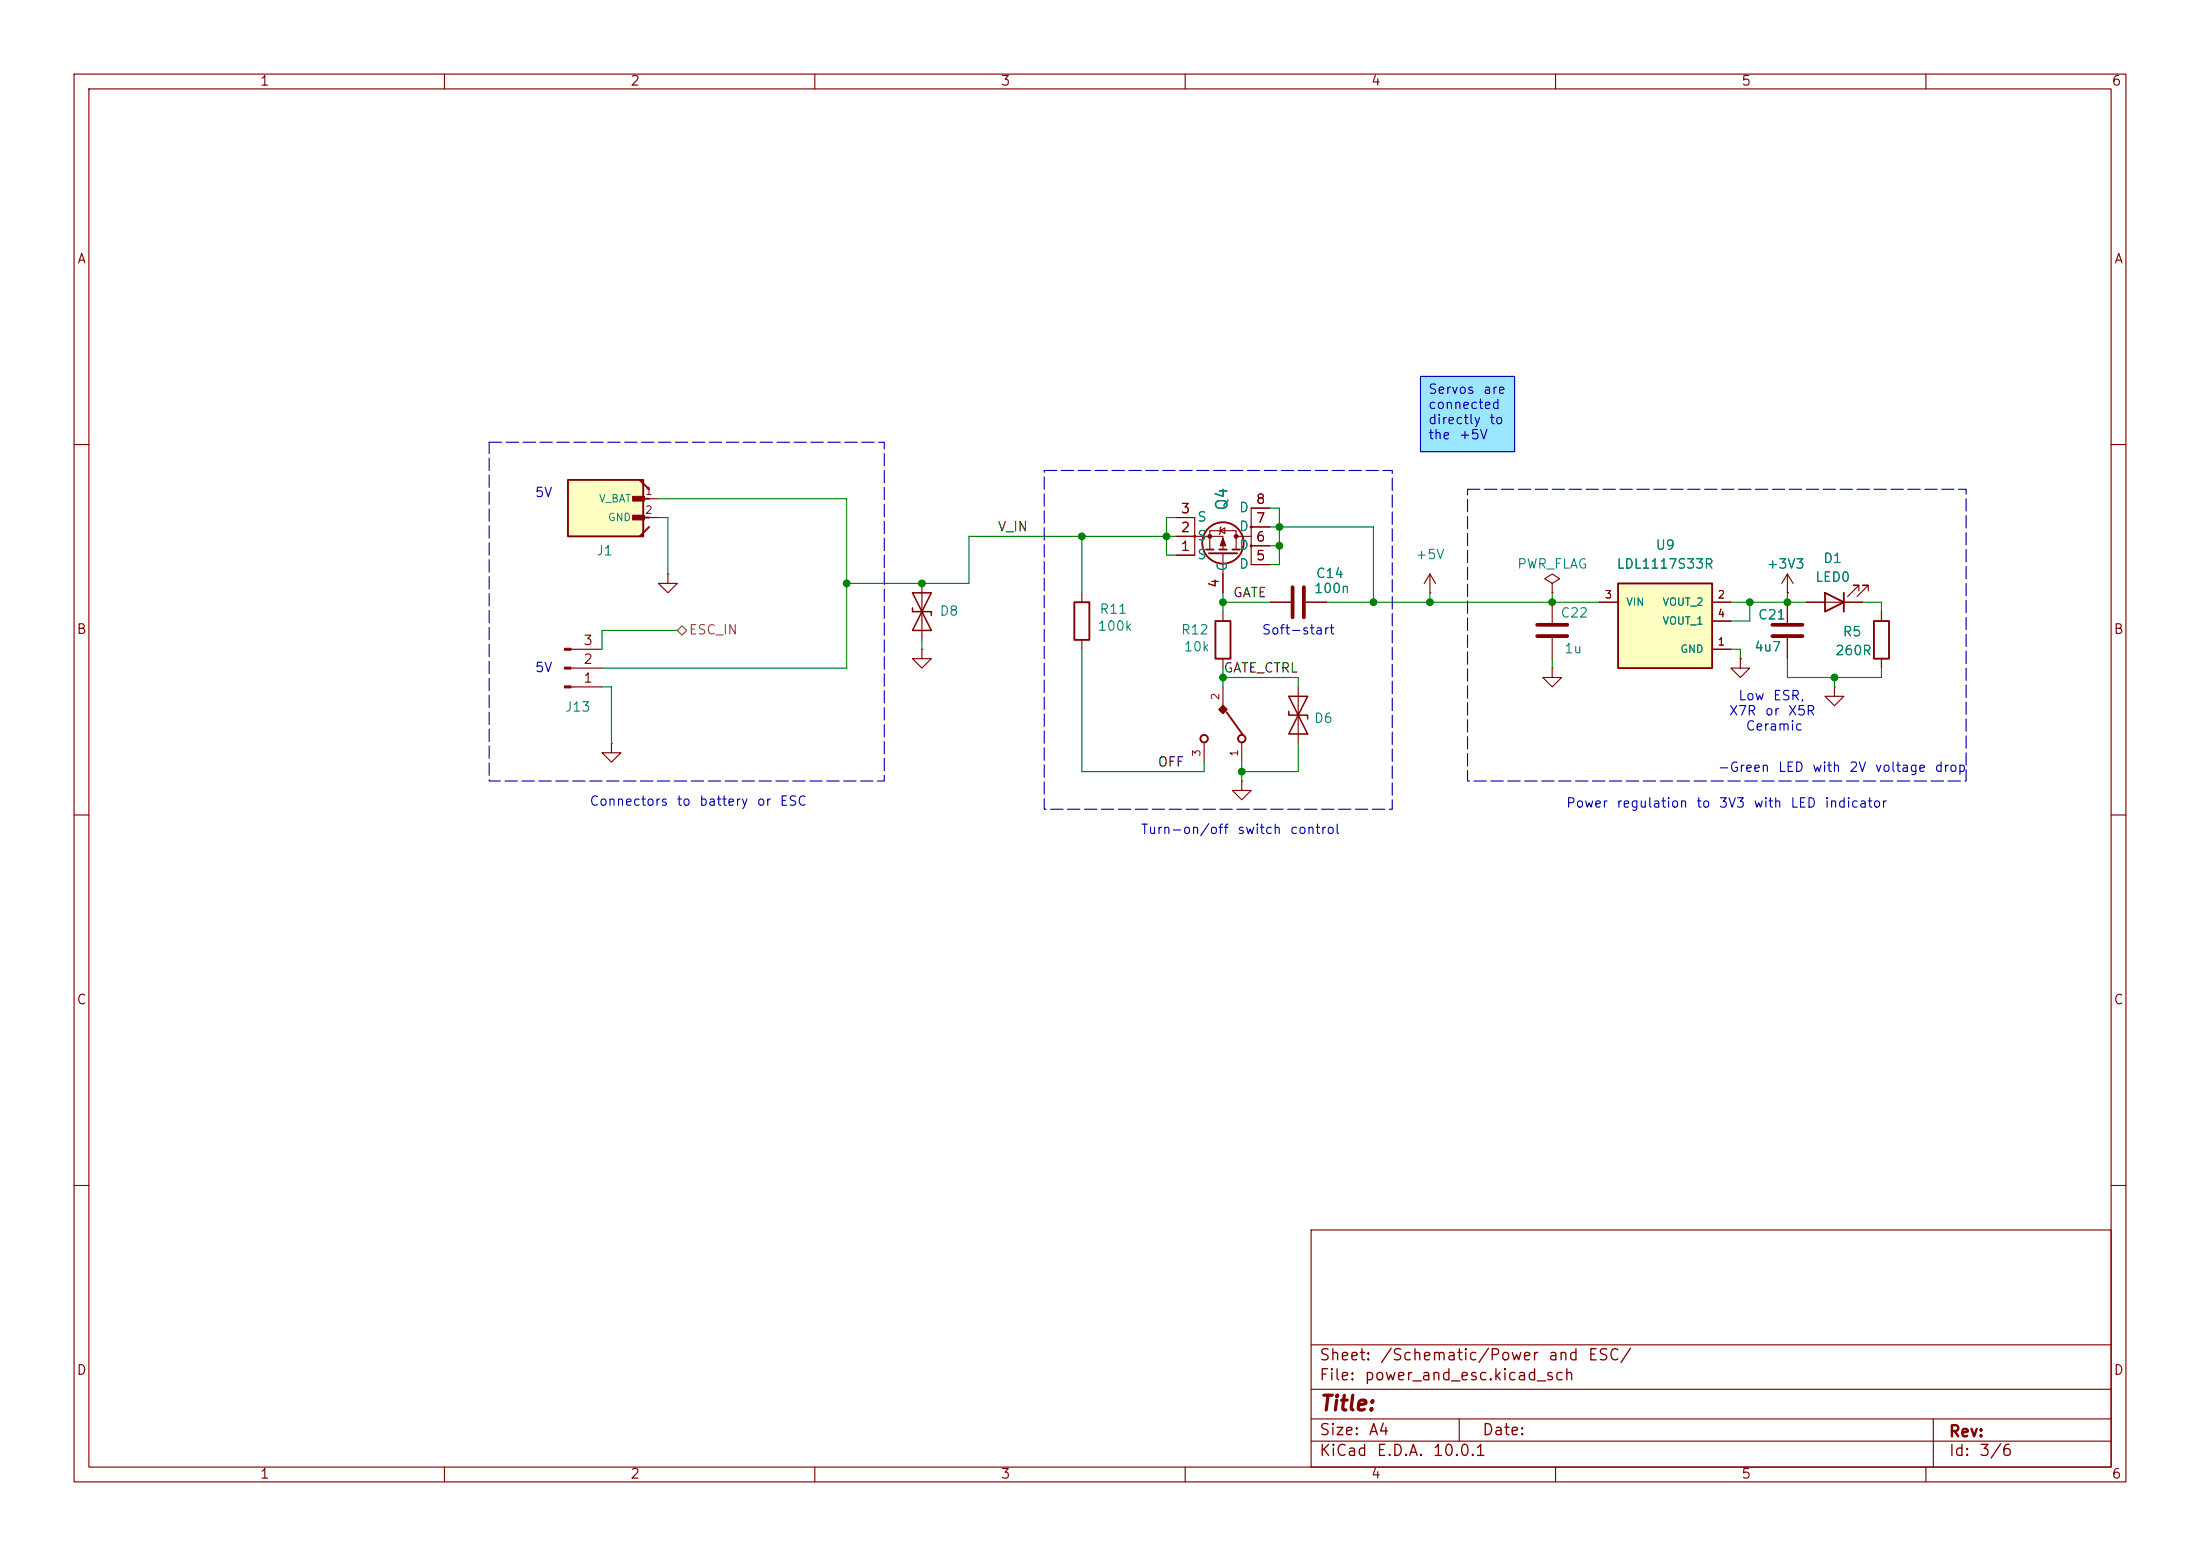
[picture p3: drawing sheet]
<svg xmlns="http://www.w3.org/2000/svg" width="297mm" height="210mm" viewBox="0 0 297 210" stroke-linecap="round" stroke-linejoin="round" font-family="sans-serif">
<g fill="none" stroke="#840000" stroke-width=".15">
<path d="M10 10h277v190h-277zM12 12h273v186h-273zM60 10v2M110 10v2M160 10v2M210 10v2M260 10v2M10 60h2M285 60h2M10 110h2M285 110h2M10 160h2"/>
<path d="M177 166h108v32h-108zM285 160h2M60 198v2M110 198v2M160 198v2M177 194.5h108M177 191.5h108M177 187.5h108M177 181.5h108M197 191.5v3M210 198v2M260 198v2"/>
<path d="M261 191.5v6.5"/>
</g>
<path d="M191.8 50.8h12.7v10.2h-12.7z" fill="#9ae7ff"/>
<g fill="none" stroke="#840000" stroke-width=".15">
<path d="M158.7 69.9h2.6v5h-2.6M158.7 72.4h3.6M162.6 72.4h2.5v1.8M163.3 74.2v-2.6h3.6v2.6M164.7 71.6l.7-.4v.8zM164.8 71.1l-.1 .1v.8l-.1 .1M165.1 74.7v5.3M166.9 72.4h.7M167.9 72.4h1M168.9 73.7h2.5M168.9 71.1h2.5M171.4 68.6h-2.5v7.6h2.5"/>
<path d="M209.5 78.7l1.1-.6-1.1-.6-1 .6 1 .6v1.3M241.3 77.5l-.8 1.2M241.3 77.5l.8 1.2M241.3 77.5v2.5M146 80v1.3M146 86.4v1.2M165.1 92.7v2.6M175.3 92.7v7.6M209.5 80h.1M209.5 81.3v2.8M209.5 86.1v2.8M241.3 80h.1"/>
<path d="M162.6 100.3v2.6M167.6 105.4v1.3h1.3l-1.3 1.3-1.2-1.3h1.2M167.6 105.4h.1M167.6 100.3v2.6"/>
</g>
<g fill="none" stroke="#840000" stroke-width=".25">
<path d="M162.8 74.2h1M163.2 74.7h3.8M164.6 74.2h1M166.4 74.2h1M145 81.3h2.1v5.1h-2.1zM165.6 96.1l2.2 3.1"/>
<circle cx="165.1" cy="73.3" r="2.79"/>
<circle cx="162.6" cy="99.7" r=".51"/>
<circle cx="167.6" cy="99.7" r=".51"/>
</g>
<g fill="#840000" stroke="#840000" stroke-width=".15">
<path d="M165.1 72.6l.4 1.1h-.8z"/>
<circle cx="166.9" cy="72.4" r=".25"/>
<circle cx="163.3" cy="72.4" r=".25"/>
<circle cx="168.9" cy="73.7" r=".13"/>
<circle cx="161.3" cy="72.4" r=".13"/>
<circle cx="168.9" cy="71.1" r=".13"/>
</g>
<path d="M164.6 95.8l.5-.5 .5 .5-.5 .5z" fill="#840000" stroke="#840000" stroke-width=".25"/>
<path d="M174 96v.5h2.5v.5M174 94h2.5l-1.2 2.5zM175.3 96.5l1.2 2.6h-2.5z" fill="none" stroke="#840000" stroke-width=".2"/>
<path d="M207.5 84.3h4.1M207.5 85.9h4.1" fill="none" stroke="#840000" stroke-width=".51"/>
<path d="M218.4 78.7h12.7v11.5h-12.7z" fill="#ffffc2"/>
<path d="M218.4 78.7h12.7v11.5h-12.7zM164.1 83.8h2v5.1h-2zM246.4 80l2.5 1.3-2.5 1.3zM248.9 80v2.6M253 83.8h2v5.1h-2z" fill="none" stroke="#840000" stroke-width=".25"/>
<g fill="none" stroke="#840000" stroke-width=".15">
<path d="M90.2 77.5v1.2h-1.3l1.3 1.3 1.2-1.3h-1.2M90.2 77.5h.1M124.5 78.7v7.7M193 77.5l-.7 1.2M193 77.5l.8 1.2M193 77.5v2.5M251 79.8v-.8h-.8h.8l-1.6 1.5M252.2 79.8v-.8h-.7h.7l-1.5 1.5M77.1 87.6h4.2M77.1 92.7h4.2M77.1 90.2h4.2M165.1 82.6v1.2"/>
<path d="M165.1 88.9v1.3M171.4 81.3h2.8M176.3 81.3h2.8M193 80h.1M209.5 90.2v1.2h1.3l-1.3 1.3-1.2-1.3h1.2M209.5 90.2h.1M215.9 81.3h2.5M231.1 87.6h2.6M231.1 81.3h2.6M231.1 83.8h2.6M234.9 88.9v1.3h1.3l-1.3 1.2-1.2-1.2h1.2M234.9 88.9h.1"/>
<path d="M241.3 81.3v2.8M241.3 86.1v2.8M243.8 81.3h7.7M247.6 92.7v1.3h1.3l-1.3 1.3-1.2-1.3h1.2M247.6 92.7h.1M254 82.6v1.2M254 88.9v1.3M82.5 100.3v1.3h-1.2l1.2 1.3 1.3-1.3h-1.3M82.5 100.3h.1"/>
</g>
<path d="M174.5 79.2v4.1M176 79.2v4.1M239.3 84.3h4M239.3 85.9h4" fill="none" stroke="#840000" stroke-width=".51"/>
<g fill="#840000" stroke="#840000" stroke-width=".15">
<path d="M76.2 92.6h.9v.2h-.9z"/>
<path d="M76.2 90h.9v.3h-.9z"/>
<path d="M76.2 87.5h.9v.3h-.9z"/>
</g>
<path d="M123.2 82v.6h2.5v.5M123.2 80h2.5l-1.2 2.6zM124.5 82.6l1.2 2.5h-2.5z" fill="none" stroke="#840000" stroke-width=".2"/>
<path d="M76.7 64.8h10.1v7.6h-10.1z" fill="#ffffc2"/>
<path d="M76.7 64.8h10.1v7.6h-10.1zM85.7 67.3h1.9M85.7 69.9h1.9M86.4 64.8l1.2 1.2M87.6 71.1l-1.2 1.3" fill="none" stroke="#840000" stroke-width=".25"/>
<g fill="#840000" stroke="#840000" stroke-width=".14">
<path d="M85.4 67h1.6v.6h-1.6z"/>
<path d="M85.4 69.5h1.6v.7h-1.6z"/>
</g>
<g fill="none" stroke="#840000" stroke-width=".15">
<path d="M86.4 67.3h2.5M86.4 69.9h2.5M158.7 69.9h2.6M158.7 74.9h2.6M158.7 72.4h2.6M165.1 77.5v2.5M168.9 76.2h2.5M168.9 73.7h2.5M168.9 71.1h2.5M168.9 68.6h2.5M124.5 87.6v1.3h-1.3l1.3 1.3 1.2-1.3h-1.2M124.5 87.6h.1"/>
<path d="M171.4 81.3h2.8M176.3 81.3h2.8M215.9 81.3h2.5M231.1 81.3h2.6M231.1 87.6h2.6M231.1 83.8h2.6M234.9 88.9h.1M241.3 80h.1M241.3 81.3v2.8M241.3 86.1v2.8M243.8 81.3h2.6M248.9 81.3h2.6"/>
<path d="M254 82.6v1.2M254 88.9v1.3"/>
</g>
<path d="M91.4 85.1l.7-.6 .6 .6-.6 .6z" fill="none" stroke="#848400" stroke-width=".15"/>
<g fill="none" stroke="#008400" stroke-width=".15">
<path d="M88.9 67.3h25.4v22.9h-33M88.9 69.9h1.3v7.6M146 72.4v7.6M158.7 69.9h-1.2v5h1.2M158.7 72.4h-27.9v6.3h-16.5M171.4 71.1h14v10.2M171.4 68.6h1.3v7.6h-1.3M171.4 73.7h1.3M81.3 92.7h1.2v7.6M91.4 85.1h-10.1v2.5M124.5 86.4v1.2M146 87.6v16.5h16.6v-1.2"/>
<path d="M165.1 91.4h10.2v1.3M165.1 81.3h6.3M165.1 80v2.6M165.1 90.2v2.5M179.1 81.3h36.8M193 80v1.3M209.5 80v1.3M209.5 88.9v1.3M233.7 81.3h10.1M233.7 87.6h1.2v1.3M236.2 81.3v2.5h-2.5M241.3 88.9v2.5h12.7v-1.2"/>
<path d="M241.3 80v1.3M247.6 91.4v1.3M251.5 81.3h2.5v1.3M167.6 102.9v2.5M175.3 100.3v3.8h-7.7"/>
</g>
<path d="M191.8 50.8h12.7v10.2h-12.7z" fill="none" stroke="#0000c2" stroke-width=".15"/>
<path d="M66 59.7h53.4v45.7h-53.4zM141 63.5h47v45.7h-47zM198.1 66h67.3v39.4h-67.3z" fill="none" stroke="#0000c2" stroke-width=".15" stroke-dasharray="1.7 .6"/>
<g fill="#008400" stroke="#008400" stroke-width=".14">
<circle cx="172.7" cy="73.7" r=".46"/>
<circle cx="172.7" cy="71.1" r=".46"/>
<circle cx="146" cy="72.4" r=".46"/>
<circle cx="167.6" cy="104.1" r=".46"/>
<circle cx="157.5" cy="72.4" r=".46"/>
<circle cx="165.1" cy="81.3" r=".46"/>
<circle cx="165.1" cy="91.4" r=".46"/>
<circle cx="185.4" cy="81.3" r=".46"/>
<circle cx="236.2" cy="81.3" r=".46"/>
<circle cx="209.5" cy="81.3" r=".46"/>
<circle cx="193" cy="81.3" r=".46"/>
<circle cx="247.6" cy="91.4" r=".46"/>
<circle cx="241.3" cy="81.3" r=".46"/>
<circle cx="124.5" cy="78.7" r=".46"/>
<circle cx="114.3" cy="78.7" r=".46"/>
</g>
<text font-size="2" fill="#840000" x="178" y="190.9">Title:</text>
<text font-size="1.5" fill="#008484" x="166.1" y="69" transform="rotate(-90 166.1 69)">Q4</text>
<g font-size="1.5" fill="#840000">
<text x="178" y="184">Sheet:</text>
<text x="186.2" y="184">/Schematic/Power</text>
<text x="208.9" y="184">and</text>
<text x="214.3" y="184">ESC/</text>
<text x="178" y="186.7">File:</text>
<text x="184.1" y="186.7">power_and_esc.kicad_sch</text>
<text x="178" y="196.9">KiCad</text>
<text x="178" y="194.1">Size:</text>
<text x="184.7" y="194.1">A4</text>
<text x="185.7" y="196.9">E.D.A.</text>
<text x="193.3" y="196.9">10.0.1</text>
<text x="200" y="194.1">Date:</text>
<text x="263" y="194.3">Rev:</text>
<text x="263" y="196.9">Id:</text>
<text x="267.1" y="196.9">3/6</text>
</g>
<g font-size="1.3" fill="#840000">
<text x="35" y="11.9">1</text>
<text x="85" y="11.9">2</text>
<text x="135" y="11.9">3</text>
<text x="185" y="11.9">4</text>
<text x="235" y="11.9">5</text>
<text x="285" y="11.9">6</text>
<text x="10.3" y="35.9">A</text>
<text x="285.3" y="35.9">A</text>
<text x="159.3" y="69.6">3</text>
<text x="169.5" y="70.9">7</text>
<text x="169.5" y="68.3">8</text>
<text x="159.3" y="74.7">1</text>
<text x="159.3" y="72.1">2</text>
<text x="169.5" y="75.9">5</text>
<text x="169.5" y="73.4">6</text>
<text x="164.8" y="79.4" transform="rotate(-90 164.8 79.4)">4</text>
<text x="10.3" y="85.9">B</text>
<text x="78.7" y="89.9">2</text>
<text x="78.7" y="87.4">3</text>
<text x="285.3" y="85.9">B</text>
<text x="78.7" y="92.5">1</text>
<text x="10.3" y="135.9">C</text>
<text x="285.3" y="135.9">C</text>
<text x="10.3" y="185.9">D</text>
<text x="285.3" y="185.9">D</text>
<text x="35" y="199.9">1</text>
<text x="85" y="199.9">2</text>
<text x="135" y="199.9">3</text>
<text x="185" y="199.9">4</text>
<text x="235" y="199.9">5</text>
<text x="285" y="199.9">6</text>
</g>
<g font-size="1.3" fill="#0000c2">
<text x="192.7" y="53.5">Servos</text>
<text x="200.1" y="53.5">are</text>
<text x="192.7" y="55.5">connected</text>
<text x="192.7" y="57.6">directly</text>
<text x="192.7" y="59.6">the</text>
<text x="196.9" y="59.6">+5V</text>
<text x="201" y="57.6">to</text>
<text x="72.1" y="67.4">5V</text>
<text x="170.3" y="86">Soft-start</text>
<text x="72.1" y="91">5V</text>
<text x="234.6" y="94.8">Low</text>
<text x="239.3" y="94.8">ESR,</text>
<text x="233.3" y="96.9">X7R</text>
<text x="235.6" y="98.9">Ceramic</text>
<text x="238.2" y="96.9">or</text>
<text x="241.3" y="96.9">X5R</text>
<text x="231.8" y="104.5">-Green</text>
<text x="239.9" y="104.5">LED</text>
<text x="244.6" y="104.5">with</text>
<text x="249.5" y="104.5">2V</text>
<text x="253" y="104.5">voltage</text>
<text x="261.1" y="104.5">drop</text>
<text x="79.5" y="109.1">Connectors</text>
<text x="91.3" y="109.1">to</text>
<text x="94.3" y="109.1">battery</text>
<text x="102.1" y="109.1">or</text>
<text x="105.2" y="109.1">ESC</text>
<text x="153.9" y="112.9">Turn-on/off</text>
<text x="166.9" y="112.9">switch</text>
<text x="174" y="112.9">control</text>
<text x="211.3" y="109.3">Power</text>
<text x="218.1" y="109.3">regulation</text>
<text x="228.9" y="109.3">to</text>
<text x="232" y="109.3">3V3</text>
<text x="236.6" y="109.3">with</text>
<text x="241.6" y="109.3">LED</text>
<text x="246.2" y="109.3">indicator</text>
</g>
<g font-size="1.3" fill="#008484">
<text x="161.5" y="70.7">S</text>
<text x="167.2" y="72">D</text>
<text x="167.2" y="69.4">D</text>
<text x="80.4" y="75.3">J1</text>
<text x="161.5" y="75.8">S</text>
<text x="161.5" y="73.3">S</text>
<text x="166" y="77.2" transform="rotate(-90 166 77.2)">G</text>
<text x="167.2" y="77.1">D</text>
<text x="167.2" y="74.5">D</text>
<text x="191" y="75.8">+5V</text>
<text x="204.7" y="77.1">PWR_FLAG</text>
<text x="218.2" y="77.1">LDL1117S33R</text>
<text x="223.4" y="74.5">U9</text>
<text x="238.4" y="77.1">+3V3</text>
<text x="246.1" y="76.3">D1</text>
<text x="126.8" y="83.4">D8</text>
<text x="148.3" y="83.2">R11</text>
<text x="177.3" y="80.4">100n</text>
<text x="177.6" y="78.3">C14</text>
<text x="210.6" y="83.7">C22</text>
<text x="237.2" y="83.9">C21</text>
<text x="245" y="78.8">LED0</text>
<text x="148.1" y="85.4">100k</text>
<text x="159.3" y="86">R12</text>
<text x="159.7" y="88.2">10k</text>
<text x="211.1" y="88.5">1u</text>
<text x="236.7" y="88.2">4u7</text>
<text x="247.7" y="88.7">260R</text>
<text x="248.7" y="86.2">R5</text>
<text x="76.2" y="96.4">J13</text>
<text x="177.3" y="97.9">D6</text>
</g>
<g font-size="1.3">
<text x="134.6" y="72">V_IN</text>
<text x="166.4" y="80.9">GATE</text>
<text x="165.1" y="91.1">GATE_CTRL</text>
<text x="156.2" y="103.8">OFF</text>
</g>
<text font-size="1.3" fill="#848400" x="92.9" y="86">ESC_IN</text>
<g font-size="1" fill="#008484">
<text x="80.8" y="68">V_BAT</text>
<text x="82" y="70.6">GND</text>
<text x="219.5" y="82">VIN</text>
<text x="224.4" y="82">VOUT_2</text>
<text x="224.4" y="84.6">VOUT_1</text>
<text x="226.8" y="88.4">GND</text>
</g>
<g font-size="1" fill="#840000">
<text x="87" y="67.1">1</text>
<text x="87" y="69.6">2</text>
<text x="216.6" y="81">3</text>
<text x="231.8" y="81">2</text>
<text x="231.8" y="83.6">4</text>
<text x="231.8" y="87.4">1</text>
<text x="164.8" y="94.6" transform="rotate(-90 164.8 94.6)">2</text>
<text x="162.3" y="102.2" transform="rotate(-90 162.3 102.2)">3</text>
<text x="167.4" y="102.2" transform="rotate(-90 167.4 102.2)">1</text>
</g>
</svg>
